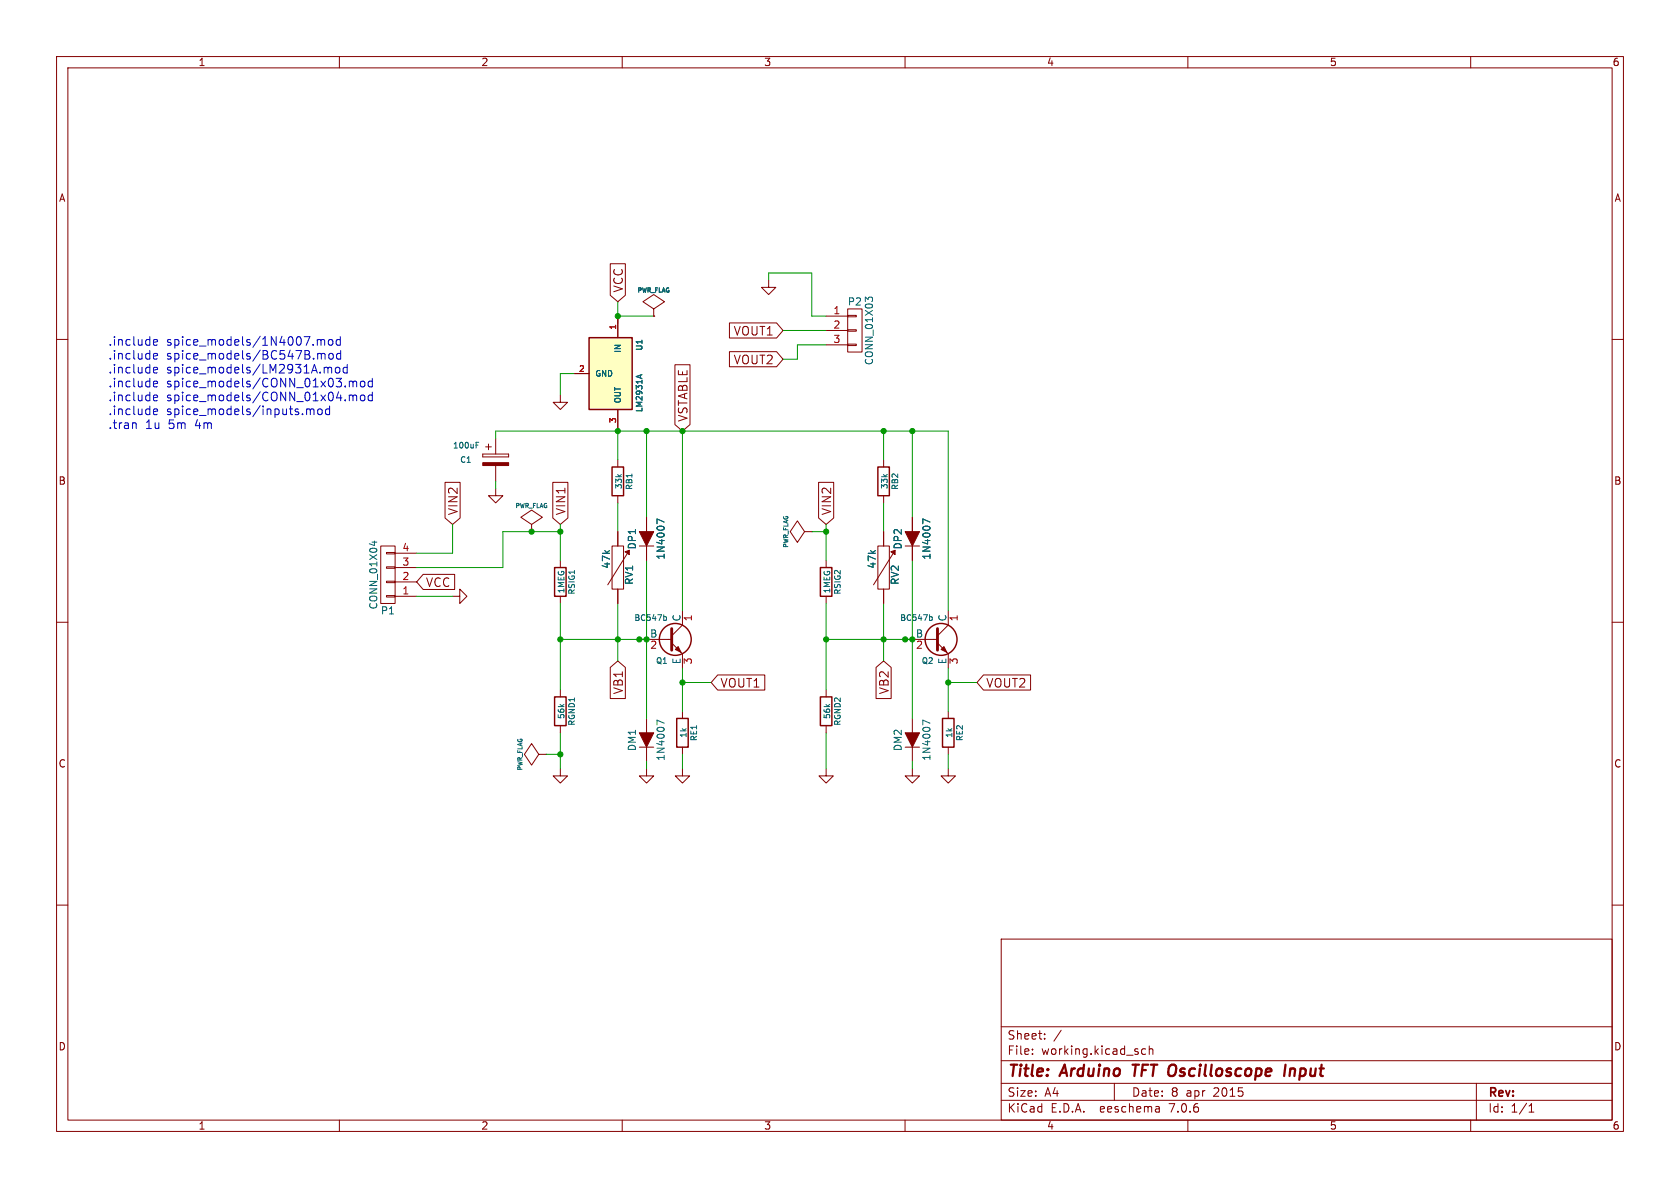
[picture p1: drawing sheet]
(kicad_sch (version 20230121) (generator eeschema)

 (paper "A4")

 (title_block
  (title "Arduino TFT Oscilloscope Input")
  (date "8 apr 2015"))

 (lib_symbols
  (symbol "osc_input-rescue:BC547" (pin_names (offset 0)) (in_bom yes) (on_board yes)
   (property "Reference" "Q" (at 5.08 1.905 0) (effects (font (size 1.27 1.27)) (justify left)))
   (property "Value" "BC547" (at 5.08 0 0) (effects (font (size 1.27 1.27)) (justify left)))
   (property "Footprint" "TO-92" (at 5.08 -1.905 0) (effects (font (size 1.27 1.27) italic) (justify left)))
   (property "Datasheet" "" (at 0 0 0) (effects (font (size 1.27 1.27)) (justify left)))
   (symbol "BC547_0_1"
    (polyline (pts (xy 0 0) (xy 0.635 0)) (stroke (width 0) (type solid)) (fill (type none)))
    (polyline (pts (xy 0.635 0.635) (xy 2.54 2.54)) (stroke (width 0) (type solid)) (fill (type none)))
    (polyline (pts (xy 0.635 -0.635) (xy 2.54 -2.54) (xy 2.54 -2.54)) (stroke (width 0) (type solid)) (fill (type none)))
    (polyline (pts (xy 0.635 1.905) (xy 0.635 -1.905) (xy 0.635 -1.905)) (stroke (width 0.508) (type solid)) (fill (type none)))
    (polyline (pts (xy 1.27 -1.778) (xy 1.778 -1.27) (xy 2.286 -2.286) (xy 1.27 -1.778) (xy 1.27 -1.778)) (stroke (width 0) (type solid)) (fill (type outline)))
    (circle (center 1.27 0) (radius 2.8194) (stroke (width 0.254) (type solid)) (fill (type none))))
   (symbol "BC547_1_1"
    (pin passive line (at 2.54 5.08 270) (length 2.54) (name "C" (effects (font (size 1.27 1.27)))) (number "1" (effects (font (size 1.27 1.27)))))
    (pin input line (at -5.08 0 0) (length 5.08) (name "B" (effects (font (size 1.27 1.27)))) (number "2" (effects (font (size 1.27 1.27)))))
    (pin passive line (at 2.54 -5.08 90) (length 2.54) (name "E" (effects (font (size 1.27 1.27)))) (number "3" (effects (font (size 1.27 1.27)))))))
  (symbol "osc_input-rescue:CONN_01X03" (pin_names (offset 1.016) hide) (in_bom yes) (on_board yes)
   (property "Reference" "P" (at 0 5.08 0) (effects (font (size 1.27 1.27))))
   (property "Value" "CONN_01X03" (at 2.54 0 90) (effects (font (size 1.27 1.27))))
   (property "Footprint" "" (at 0 0 0) (effects (font (size 1.27 1.27))))
   (property "Datasheet" "" (at 0 0 0) (effects (font (size 1.27 1.27))))
   (symbol "CONN_01X03_0_1"
    (rectangle (start -1.27 -2.413) (end 0.254 -2.667) (stroke (width 0) (type solid)) (fill (type none)))
    (rectangle (start -1.27 0.127) (end 0.254 -0.127) (stroke (width 0) (type solid)) (fill (type none)))
    (rectangle (start -1.27 2.667) (end 0.254 2.413) (stroke (width 0) (type solid)) (fill (type none)))
    (rectangle (start -1.27 3.81) (end 1.27 -3.81) (stroke (width 0) (type solid)) (fill (type none))))
   (symbol "CONN_01X03_1_1"
    (pin passive line (at -5.08 2.54 0) (length 3.81) (name "P1" (effects (font (size 1.27 1.27)))) (number "1" (effects (font (size 1.27 1.27)))))
    (pin passive line (at -5.08 0 0) (length 3.81) (name "P2" (effects (font (size 1.27 1.27)))) (number "2" (effects (font (size 1.27 1.27)))))
    (pin passive line (at -5.08 -2.54 0) (length 3.81) (name "P3" (effects (font (size 1.27 1.27)))) (number "3" (effects (font (size 1.27 1.27)))))))
  (symbol "osc_input-rescue:CONN_01X04" (pin_names (offset 1.016) hide) (in_bom yes) (on_board yes)
   (property "Reference" "P" (at 0 6.35 0) (effects (font (size 1.27 1.27))))
   (property "Value" "CONN_01X04" (at 2.54 0 90) (effects (font (size 1.27 1.27))))
   (property "Footprint" "" (at 0 0 0) (effects (font (size 1.27 1.27))))
   (property "Datasheet" "" (at 0 0 0) (effects (font (size 1.27 1.27))))
   (symbol "CONN_01X04_0_1"
    (rectangle (start -1.27 -3.683) (end 0.254 -3.937) (stroke (width 0) (type solid)) (fill (type none)))
    (rectangle (start -1.27 -1.143) (end 0.254 -1.397) (stroke (width 0) (type solid)) (fill (type none)))
    (rectangle (start -1.27 1.397) (end 0.254 1.143) (stroke (width 0) (type solid)) (fill (type none)))
    (rectangle (start -1.27 3.937) (end 0.254 3.683) (stroke (width 0) (type solid)) (fill (type none)))
    (rectangle (start -1.27 5.08) (end 1.27 -5.08) (stroke (width 0) (type solid)) (fill (type none))))
   (symbol "CONN_01X04_1_1"
    (pin passive line (at -5.08 3.81 0) (length 3.81) (name "P1" (effects (font (size 1.27 1.27)))) (number "1" (effects (font (size 1.27 1.27)))))
    (pin passive line (at -5.08 1.27 0) (length 3.81) (name "P2" (effects (font (size 1.27 1.27)))) (number "2" (effects (font (size 1.27 1.27)))))
    (pin passive line (at -5.08 -1.27 0) (length 3.81) (name "P3" (effects (font (size 1.27 1.27)))) (number "3" (effects (font (size 1.27 1.27)))))
    (pin passive line (at -5.08 -3.81 0) (length 3.81) (name "P4" (effects (font (size 1.27 1.27)))) (number "4" (effects (font (size 1.27 1.27)))))))
  (symbol "osc_input-rescue:CP" (pin_numbers hide) (pin_names (offset 0.254)) (in_bom yes) (on_board yes)
   (property "Reference" "C" (at 0.635 2.54 0) (effects (font (size 1.27 1.27)) (justify left)))
   (property "Value" "CP" (at 0.635 -2.54 0) (effects (font (size 1.27 1.27)) (justify left)))
   (property "Footprint" "" (at 0.9652 -3.81 0) (effects (font (size 1.27 1.27))))
   (property "Datasheet" "" (at 0 0 0) (effects (font (size 1.27 1.27))))
   (symbol "CP_0_1"
    (rectangle (start -2.286 0.508) (end -2.286 1.016) (stroke (width 0) (type solid)) (fill (type none)))
    (rectangle (start -2.286 0.508) (end 2.286 0.508) (stroke (width 0) (type solid)) (fill (type none)))
    (polyline (pts (xy -1.778 2.286) (xy -0.762 2.286)) (stroke (width 0) (type solid)) (fill (type none)))
    (polyline (pts (xy -1.27 2.794) (xy -1.27 1.778)) (stroke (width 0) (type solid)) (fill (type none)))
    (rectangle (start 2.286 -0.508) (end -2.286 -1.016) (stroke (width 0) (type solid)) (fill (type outline)))
    (rectangle (start 2.286 1.016) (end -2.286 1.016) (stroke (width 0) (type solid)) (fill (type none)))
    (rectangle (start 2.286 1.016) (end 2.286 0.508) (stroke (width 0) (type solid)) (fill (type none))))
   (symbol "CP_1_1"
    (pin passive line (at 0 3.81 270) (length 2.794) (name "~" (effects (font (size 1.016 1.016)))) (number "1" (effects (font (size 1.016 1.016)))))
    (pin passive line (at 0 -3.81 90) (length 2.794) (name "~" (effects (font (size 1.016 1.016)))) (number "2" (effects (font (size 1.016 1.016)))))))
  (symbol "osc_input-rescue:D" (pin_numbers hide) (pin_names (offset 1.016) hide) (in_bom yes) (on_board yes)
   (property "Reference" "D" (at 0 2.54 0) (effects (font (size 1.27 1.27))))
   (property "Value" "D" (at 0 -2.54 0) (effects (font (size 1.27 1.27))))
   (property "Footprint" "" (at 0 0 0) (effects (font (size 1.27 1.27))))
   (property "Datasheet" "" (at 0 0 0) (effects (font (size 1.27 1.27))))
   (symbol "D_0_1"
    (polyline (pts (xy -1.27 1.27) (xy -1.27 -1.27)) (stroke (width 0.1524) (type solid)) (fill (type none)))
    (polyline (pts (xy 1.27 1.27) (xy -1.27 0) (xy 1.27 -1.27)) (stroke (width 0) (type solid)) (fill (type outline))))
   (symbol "D_1_1"
    (pin passive line (at -3.81 0 0) (length 2.54) (name "K" (effects (font (size 1.27 1.27)))) (number "1" (effects (font (size 1.27 1.27)))))
    (pin passive line (at 3.81 0 180) (length 2.54) (name "A" (effects (font (size 1.27 1.27)))) (number "2" (effects (font (size 1.27 1.27)))))))
  (symbol "osc_input-rescue:GND" (power) (pin_names (offset 0)) (in_bom yes) (on_board yes)
   (property "Reference" "#PWR" (at 0 -6.35 0) (effects (font (size 1.27 1.27)) hide))
   (property "Value" "GND" (at 0 -3.81 0) (effects (font (size 1.27 1.27))))
   (property "Footprint" "" (at 0 0 0) (effects (font (size 1.27 1.27))))
   (property "Datasheet" "" (at 0 0 0) (effects (font (size 1.27 1.27))))
   (symbol "GND_0_1"
    (polyline (pts (xy 0 0) (xy 0 -1.27) (xy 1.27 -1.27) (xy 0 -2.54) (xy -1.27 -1.27) (xy 0 -1.27)) (stroke (width 0) (type solid)) (fill (type none))))
   (symbol "GND_1_1"
    (pin power_in line (at 0 0 270) (length 0) hide (name "GND" (effects (font (size 1.27 1.27)))) (number "1" (effects (font (size 1.27 1.27)))))))
  (symbol "osc_input-rescue:LM2931A" (pin_names (offset 1.016)) (in_bom yes) (on_board yes)
   (property "Reference" "U" (at -5.08 5.08 0) (effects (font (size 1.016 1.016))))
   (property "Value" "LM2931A" (at 0 5.08 0) (effects (font (size 1.016 1.016)) (justify left)))
   (property "Footprint" "TO-220" (at 0 2.54 0) (effects (font (size 0.762 0.762) italic)))
   (property "Datasheet" "" (at 0 0 0) (effects (font (size 1.524 1.524))))
   (symbol "LM2931A_0_1"
    (rectangle (start -6.35 3.81) (end 6.35 -3.81) (stroke (width 0.254) (type solid)) (fill (type background))))
   (symbol "LM2931A_1_1"
    (pin input line (at -10.16 1.27 0) (length 3.81) (name "IN" (effects (font (size 1.016 1.016)))) (number "1" (effects (font (size 1.016 1.016)))))
    (pin input line (at 0 -6.35 90) (length 2.54) (name "GND" (effects (font (size 1.016 1.016)))) (number "2" (effects (font (size 1.016 1.016)))))
    (pin power_out line (at 10.16 1.27 180) (length 3.81) (name "OUT" (effects (font (size 1.016 1.016)))) (number "3" (effects (font (size 1.016 1.016)))))))
  (symbol "osc_input-rescue:PWR_FLAG" (power) (pin_numbers hide) (pin_names (offset 0) hide) (in_bom yes) (on_board yes)
   (property "Reference" "#FLG" (at 0 2.413 0) (effects (font (size 1.27 1.27)) hide))
   (property "Value" "PWR_FLAG" (at 0 4.572 0) (effects (font (size 1.27 1.27))))
   (property "Footprint" "" (at 0 0 0) (effects (font (size 1.27 1.27))))
   (property "Datasheet" "" (at 0 0 0) (effects (font (size 1.27 1.27))))
   (symbol "PWR_FLAG_0_0"
    (pin power_out line (at 0 0 90) (length 0) (name "pwr" (effects (font (size 1.27 1.27)))) (number "1" (effects (font (size 1.27 1.27))))))
   (symbol "PWR_FLAG_0_1"
    (polyline (pts (xy 0 0) (xy 0 1.27) (xy -1.905 2.54) (xy 0 3.81) (xy 1.905 2.54) (xy 0 1.27)) (stroke (width 0) (type solid)) (fill (type none)))))
  (symbol "osc_input-rescue:R" (pin_numbers hide) (pin_names (offset 0)) (in_bom yes) (on_board yes)
   (property "Reference" "R" (at 2.032 0 90) (effects (font (size 1.27 1.27))))
   (property "Value" "R" (at 0 0 90) (effects (font (size 1.27 1.27))))
   (property "Footprint" "" (at -1.778 0 90) (effects (font (size 1.27 1.27))))
   (property "Datasheet" "" (at 0 0 0) (effects (font (size 1.27 1.27))))
   (symbol "R_0_1"
    (rectangle (start -1.016 -2.54) (end 1.016 2.54) (stroke (width 0.254) (type solid)) (fill (type none))))
   (symbol "R_1_1"
    (pin passive line (at 0 3.81 270) (length 1.27) (name "~" (effects (font (size 1.27 1.27)))) (number "1" (effects (font (size 1.27 1.27)))))
    (pin passive line (at 0 -3.81 90) (length 1.27) (name "~" (effects (font (size 1.27 1.27)))) (number "2" (effects (font (size 1.27 1.27)))))))
  (symbol "osc_input-rescue:RVAR" (pin_numbers hide) (pin_names (offset 0)) (in_bom yes) (on_board yes)
   (property "Reference" "R" (at 2.032 -1.27 90) (effects (font (size 1.27 1.27))))
   (property "Value" "RVAR" (at -2.032 1.524 90) (effects (font (size 1.27 1.27))))
   (property "Footprint" "" (at 0 0 0) (effects (font (size 1.27 1.27))))
   (property "Datasheet" "" (at 0 0 0) (effects (font (size 1.27 1.27))))
   (symbol "RVAR_0_1"
    (rectangle (start -1.016 3.81) (end 1.016 -3.81) (stroke (width 0) (type solid)) (fill (type none)))
    (polyline (pts (xy -1.778 -3.048) (xy 2.032 3.048)) (stroke (width 0) (type solid)) (fill (type none)))
    (polyline (pts (xy 2.032 2.286) (xy 2.032 3.048) (xy 1.27 2.794)) (stroke (width 0) (type solid)) (fill (type outline))))
   (symbol "RVAR_1_1"
    (pin passive line (at 0 6.35 270) (length 2.54) (name "~" (effects (font (size 1.27 1.27)))) (number "1" (effects (font (size 1.27 1.27)))))
    (pin passive line (at 0 -6.35 90) (length 2.54) (name "~" (effects (font (size 1.27 1.27)))) (number "2" (effects (font (size 1.27 1.27))))))))

 (junction (at 161.29 76.2) (diameter 0) (color 0 0 0 0))
 (junction (at 120.65 76.2) (diameter 0) (color 0 0 0 0))
 (junction (at 146.05 113.03) (diameter 0) (color 0 0 0 0))
 (junction (at 109.22 55.88) (diameter 0) (color 0 0 0 0))
 (junction (at 93.98 93.98) (diameter 0) (color 0 0 0 0))
 (junction (at 109.22 76.2) (diameter 0) (color 0 0 0 0))
 (junction (at 161.29 113.03) (diameter 0) (color 0 0 0 0))
 (junction (at 156.21 113.03) (diameter 0) (color 0 0 0 0))
 (junction (at 160.02 113.03) (diameter 0) (color 0 0 0 0))
 (junction (at 120.65 120.65) (diameter 0) (color 0 0 0 0))
 (junction (at 99.06 113.03) (diameter 0) (color 0 0 0 0))
 (junction (at 156.21 76.2) (diameter 0) (color 0 0 0 0))
 (junction (at 167.64 120.65) (diameter 0) (color 0 0 0 0))
 (junction (at 146.05 93.98) (diameter 0) (color 0 0 0 0))
 (junction (at 99.06 133.35) (diameter 0) (color 0 0 0 0))
 (junction (at 99.06 93.98) (diameter 0) (color 0 0 0 0))
 (junction (at 114.3 113.03) (diameter 0) (color 0 0 0 0))
 (junction (at 113.03 113.03) (diameter 0) (color 0 0 0 0))
 (junction (at 114.3 76.2) (diameter 0) (color 0 0 0 0))
 (junction (at 109.22 113.03) (diameter 0) (color 0 0 0 0))

 (wire (pts (xy 99.06 93.98) (xy 99.06 99.06)) (stroke (width 0) (type default)))
 (wire (pts (xy 161.29 99.06) (xy 161.29 113.03)) (stroke (width 0) (type default)))
 (wire (pts (xy 143.51 55.88) (xy 146.05 55.88)) (stroke (width 0) (type default)))
 (wire (pts (xy 96.52 133.35) (xy 99.06 133.35)) (stroke (width 0) (type default)))
 (wire (pts (xy 120.65 120.65) (xy 125.73 120.65)) (stroke (width 0) (type default)))
 (wire (pts (xy 167.64 120.65) (xy 172.72 120.65)) (stroke (width 0) (type default)))
 (wire (pts (xy 87.63 85.09) (xy 87.63 86.36)) (stroke (width 0) (type default)))
 (wire (pts (xy 114.3 99.06) (xy 114.3 113.03)) (stroke (width 0) (type default)))
 (wire (pts (xy 99.06 129.54) (xy 99.06 133.35)) (stroke (width 0) (type default)))
 (wire (pts (xy 156.21 88.9) (xy 156.21 93.98)) (stroke (width 0) (type default)))
 (wire (pts (xy 109.22 57.15) (xy 109.22 55.88)) (stroke (width 0) (type default)))
 (wire (pts (xy 156.21 76.2) (xy 161.29 76.2)) (stroke (width 0) (type default)))
 (wire (pts (xy 161.29 76.2) (xy 167.64 76.2)) (stroke (width 0) (type default)))
 (wire (pts (xy 138.43 58.42) (xy 146.05 58.42)) (stroke (width 0) (type default)))
 (wire (pts (xy 109.22 113.03) (xy 109.22 116.84)) (stroke (width 0) (type default)))
 (wire (pts (xy 167.64 76.2) (xy 167.64 107.95)) (stroke (width 0) (type default)))
 (wire (pts (xy 161.29 134.62) (xy 161.29 135.89)) (stroke (width 0) (type default)))
 (wire (pts (xy 160.02 113.03) (xy 161.29 113.03)) (stroke (width 0) (type default)))
 (wire (pts (xy 109.22 53.34) (xy 109.22 55.88)) (stroke (width 0) (type default)))
 (wire (pts (xy 88.9 100.33) (xy 88.9 93.98)) (stroke (width 0) (type default)))
 (wire (pts (xy 109.22 76.2) (xy 109.22 81.28)) (stroke (width 0) (type default)))
 (wire (pts (xy 73.66 97.79) (xy 80.01 97.79)) (stroke (width 0) (type default)))
 (wire (pts (xy 109.22 88.9) (xy 109.22 93.98)) (stroke (width 0) (type default)))
 (wire (pts (xy 146.05 106.68) (xy 146.05 113.03)) (stroke (width 0) (type default)))
 (wire (pts (xy 120.65 76.2) (xy 120.65 107.95)) (stroke (width 0) (type default)))
 (wire (pts (xy 167.64 120.65) (xy 167.64 125.73)) (stroke (width 0) (type default)))
 (wire (pts (xy 99.06 106.68) (xy 99.06 113.03)) (stroke (width 0) (type default)))
 (wire (pts (xy 109.22 76.2) (xy 114.3 76.2)) (stroke (width 0) (type default)))
 (wire (pts (xy 156.21 113.03) (xy 160.02 113.03)) (stroke (width 0) (type default)))
 (wire (pts (xy 146.05 92.71) (xy 146.05 93.98)) (stroke (width 0) (type default)))
 (wire (pts (xy 135.89 48.26) (xy 135.89 49.53)) (stroke (width 0) (type default)))
 (wire (pts (xy 114.3 76.2) (xy 120.65 76.2)) (stroke (width 0) (type default)))
 (wire (pts (xy 114.3 113.03) (xy 114.3 127)) (stroke (width 0) (type default)))
 (wire (pts (xy 161.29 113.03) (xy 161.29 127)) (stroke (width 0) (type default)))
 (wire (pts (xy 143.51 48.26) (xy 135.89 48.26)) (stroke (width 0) (type default)))
 (wire (pts (xy 146.05 135.89) (xy 146.05 129.54)) (stroke (width 0) (type default)))
 (wire (pts (xy 114.3 134.62) (xy 114.3 135.89)) (stroke (width 0) (type default)))
 (wire (pts (xy 87.63 76.2) (xy 109.22 76.2)) (stroke (width 0) (type default)))
 (wire (pts (xy 140.97 60.96) (xy 146.05 60.96)) (stroke (width 0) (type default)))
 (wire (pts (xy 146.05 93.98) (xy 146.05 99.06)) (stroke (width 0) (type default)))
 (wire (pts (xy 161.29 76.2) (xy 161.29 91.44)) (stroke (width 0) (type default)))
 (wire (pts (xy 88.9 93.98) (xy 93.98 93.98)) (stroke (width 0) (type default)))
 (wire (pts (xy 99.06 92.71) (xy 99.06 93.98)) (stroke (width 0) (type default)))
 (wire (pts (xy 120.65 133.35) (xy 120.65 135.89)) (stroke (width 0) (type default)))
 (wire (pts (xy 87.63 77.47) (xy 87.63 76.2)) (stroke (width 0) (type default)))
 (wire (pts (xy 80.01 97.79) (xy 80.01 92.71)) (stroke (width 0) (type default)))
 (wire (pts (xy 120.65 76.2) (xy 156.21 76.2)) (stroke (width 0) (type default)))
 (wire (pts (xy 109.22 113.03) (xy 113.03 113.03)) (stroke (width 0) (type default)))
 (wire (pts (xy 120.65 120.65) (xy 120.65 125.73)) (stroke (width 0) (type default)))
 (wire (pts (xy 109.22 55.88) (xy 115.57 55.88)) (stroke (width 0) (type default)))
 (wire (pts (xy 99.06 66.04) (xy 101.6 66.04)) (stroke (width 0) (type default)))
 (wire (pts (xy 120.65 118.11) (xy 120.65 120.65)) (stroke (width 0) (type default)))
 (wire (pts (xy 109.22 106.68) (xy 109.22 113.03)) (stroke (width 0) (type default)))
 (wire (pts (xy 99.06 69.85) (xy 99.06 66.04)) (stroke (width 0) (type default)))
 (wire (pts (xy 146.05 113.03) (xy 156.21 113.03)) (stroke (width 0) (type default)))
 (wire (pts (xy 146.05 113.03) (xy 146.05 121.92)) (stroke (width 0) (type default)))
 (wire (pts (xy 156.21 113.03) (xy 156.21 116.84)) (stroke (width 0) (type default)))
 (wire (pts (xy 99.06 113.03) (xy 99.06 121.92)) (stroke (width 0) (type default)))
 (wire (pts (xy 143.51 93.98) (xy 146.05 93.98)) (stroke (width 0) (type default)))
 (wire (pts (xy 140.97 63.5) (xy 138.43 63.5)) (stroke (width 0) (type default)))
 (wire (pts (xy 99.06 133.35) (xy 99.06 135.89)) (stroke (width 0) (type default)))
 (wire (pts (xy 99.06 113.03) (xy 109.22 113.03)) (stroke (width 0) (type default)))
 (wire (pts (xy 113.03 113.03) (xy 114.3 113.03)) (stroke (width 0) (type default)))
 (wire (pts (xy 73.66 105.41) (xy 80.01 105.41)) (stroke (width 0) (type default)))
 (wire (pts (xy 93.98 93.98) (xy 99.06 93.98)) (stroke (width 0) (type default)))
 (wire (pts (xy 73.66 100.33) (xy 88.9 100.33)) (stroke (width 0) (type default)))
 (wire (pts (xy 156.21 76.2) (xy 156.21 81.28)) (stroke (width 0) (type default)))
 (wire (pts (xy 140.97 60.96) (xy 140.97 63.5)) (stroke (width 0) (type default)))
 (wire (pts (xy 167.64 133.35) (xy 167.64 135.89)) (stroke (width 0) (type default)))
 (wire (pts (xy 143.51 48.26) (xy 143.51 55.88)) (stroke (width 0) (type default)))
 (wire (pts (xy 114.3 76.2) (xy 114.3 91.44)) (stroke (width 0) (type default)))
 (wire (pts (xy 156.21 106.68) (xy 156.21 113.03)) (stroke (width 0) (type default)))
 (wire (pts (xy 167.64 118.11) (xy 167.64 120.65)) (stroke (width 0) (type default)))

 (text ".include spice_models/1N4007.mod\n.include spice_models/BC547B.mod\n.include spice_models/LM2931A.mod\n.include spice_models/CONN_01x03.mod\n.include spice_models/CONN_01x04.mod\n.include spice_models/inputs.mod\n.tran 1u 5m 4m" (at 19.05 76.2 0) (effects (font (size 1.524 1.524)) (justify left bottom)))

 (global_label "VCC" (shape input) (at 109.22 53.34 90) (effects (font (size 1.524 1.524)) (justify left))
  (property "Intersheetrefs" "${INTERSHEET_REFS}" (at 109.22 53.34 0) (effects (font (size 1.27 1.27)) hide)))
 (global_label "VIN2" (shape input) (at 80.01 92.71 90) (effects (font (size 1.524 1.524)) (justify left))
  (property "Intersheetrefs" "${INTERSHEET_REFS}" (at 80.01 92.71 0) (effects (font (size 1.27 1.27)) hide)))
 (global_label "VCC" (shape input) (at 73.66 102.87 0) (effects (font (size 1.524 1.524)) (justify left))
  (property "Intersheetrefs" "${INTERSHEET_REFS}" (at 73.66 102.87 0) (effects (font (size 1.27 1.27)) hide)))
 (global_label "VIN2" (shape input) (at 146.05 92.71 90) (effects (font (size 1.524 1.524)) (justify left))
  (property "Intersheetrefs" "${INTERSHEET_REFS}" (at 146.05 92.71 0) (effects (font (size 1.27 1.27)) hide)))
 (global_label "VB1" (shape input) (at 109.22 116.84 270) (effects (font (size 1.524 1.524)) (justify right))
  (property "Intersheetrefs" "${INTERSHEET_REFS}" (at 109.22 116.84 0) (effects (font (size 1.27 1.27)) hide)))
 (global_label "VIN1" (shape input) (at 99.06 92.71 90) (effects (font (size 1.524 1.524)) (justify left))
  (property "Intersheetrefs" "${INTERSHEET_REFS}" (at 99.06 92.71 0) (effects (font (size 1.27 1.27)) hide)))
 (global_label "VSTABLE" (shape input) (at 120.65 76.2 90) (effects (font (size 1.524 1.524)) (justify left))
  (property "Intersheetrefs" "${INTERSHEET_REFS}" (at 120.65 76.2 0) (effects (font (size 1.27 1.27)) hide)))
 (global_label "VOUT2" (shape input) (at 172.72 120.65 0) (effects (font (size 1.524 1.524)) (justify left))
  (property "Intersheetrefs" "${INTERSHEET_REFS}" (at 172.72 120.65 0) (effects (font (size 1.27 1.27)) hide)))
 (global_label "VOUT2" (shape input) (at 138.43 63.5 180) (effects (font (size 1.524 1.524)) (justify right))
  (property "Intersheetrefs" "${INTERSHEET_REFS}" (at 138.43 63.5 0) (effects (font (size 1.27 1.27)) hide)))
 (global_label "VOUT1" (shape input) (at 125.73 120.65 0) (effects (font (size 1.524 1.524)) (justify left))
  (property "Intersheetrefs" "${INTERSHEET_REFS}" (at 125.73 120.65 0) (effects (font (size 1.27 1.27)) hide)))
 (global_label "VOUT1" (shape input) (at 138.43 58.42 180) (effects (font (size 1.524 1.524)) (justify right))
  (property "Intersheetrefs" "${INTERSHEET_REFS}" (at 138.43 58.42 0) (effects (font (size 1.27 1.27)) hide)))
 (global_label "VB2" (shape input) (at 156.21 116.84 270) (effects (font (size 1.524 1.524)) (justify right))
  (property "Intersheetrefs" "${INTERSHEET_REFS}" (at 156.21 116.84 0) (effects (font (size 1.27 1.27)) hide)))

 (symbol (lib_id "osc_input-rescue:LM2931A") (at 107.95 66.04 270) (unit 1) (in_bom yes) (on_board yes) (dnp no)
  (property "Reference" "U1" (at 113.03 60.96 0) (effects (font (size 1.016 1.016))))
  (property "Value" "LM2931A" (at 113.03 66.04 0) (effects (font (size 1.016 1.016)) (justify left)))
  (property "Footprint" "TO_SOT_Packages_THT:TO-220_Neutral123_Vertical" (at 110.49 66.04 0) (effects (font (size 0.762 0.762) italic) hide))
  (property "Datasheet" "" (at 107.95 66.04 0) (effects (font (size 1.524 1.524))))
  (property "Spice_Primitive" "X" (at 107.95 66.04 0) (effects (font (size 1.524 1.524)) hide))
  (property "Spice_Model" "LM2931A" (at 107.95 66.04 0) (effects (font (size 1.524 1.524)) hide))
  (property "Spice_Netlist_Enabled" "Y" (at 107.95 66.04 0) (effects (font (size 1.524 1.524)) hide))
  (property "Spice_Lib_File" "spice_models/LM2931A.mod" (at 107.95 66.04 0) (effects (font (size 1.524 1.524)) hide)) (pin "1") (pin "2") (pin "3"))

 (symbol (lib_id "osc_input-rescue:GND") (at 99.06 69.85 0) (unit 1) (in_bom yes) (on_board yes) (dnp no)
  (property "Reference" "#PWR01" (at 99.06 69.85 0) (effects (font (size 0.762 0.762)) hide))
  (property "Value" "GND" (at 99.06 71.628 0) (effects (font (size 0.762 0.762)) hide))
  (property "Footprint" "" (at 99.06 69.85 0) (effects (font (size 1.524 1.524))))
  (property "Datasheet" "" (at 99.06 69.85 0) (effects (font (size 1.524 1.524)))) (pin "1"))

 (symbol (lib_id "osc_input-rescue:R") (at 109.22 85.09 0) (unit 1) (in_bom yes) (on_board yes) (dnp no)
  (property "Reference" "RB1" (at 111.252 85.09 90) (effects (font (size 1.016 1.016))))
  (property "Value" "33k" (at 109.3978 85.0646 90) (effects (font (size 1.016 1.016))))
  (property "Footprint" "Resistors_THT:Resistor_Horizontal_RM10mm" (at 107.442 85.09 90) (effects (font (size 0.762 0.762)) hide))
  (property "Datasheet" "~" (at 109.22 85.09 0) (effects (font (size 0.762 0.762)))) (pin "1") (pin "2"))

 (symbol (lib_id "osc_input-rescue:CP") (at 87.63 81.28 0) (unit 1) (in_bom yes) (on_board yes) (dnp no)
  (property "Reference" "C1" (at 81.28 81.28 0) (effects (font (size 1.016 1.016)) (justify left)))
  (property "Value" "100uF" (at 80.01 78.74 0) (effects (font (size 1.016 1.016)) (justify left)))
  (property "Footprint" "Capacitors_THT:C_Radial_D10_L20_P5" (at 90.17 85.09 0) (effects (font (size 0.762 0.762)) hide))
  (property "Datasheet" "~" (at 87.63 81.28 0) (effects (font (size 7.62 7.62)))) (pin "1") (pin "2"))

 (symbol (lib_id "osc_input-rescue:GND") (at 87.63 86.36 0) (unit 1) (in_bom yes) (on_board yes) (dnp no)
  (property "Reference" "#PWR02" (at 87.63 86.36 0) (effects (font (size 0.762 0.762)) hide))
  (property "Value" "GND" (at 87.63 88.138 0) (effects (font (size 0.762 0.762)) hide))
  (property "Footprint" "" (at 87.63 86.36 0) (effects (font (size 1.524 1.524))))
  (property "Datasheet" "" (at 87.63 86.36 0) (effects (font (size 1.524 1.524)))) (pin "1"))

 (symbol (lib_id "osc_input-rescue:BC547") (at 118.11 113.03 0) (unit 1) (in_bom yes) (on_board yes) (dnp no)
  (property "Reference" "Q1" (at 118.11 116.8146 0) (effects (font (size 1.016 1.016)) (justify right)))
  (property "Value" "BC547b" (at 118.11 109.22 0) (effects (font (size 1.016 1.016)) (justify right)))
  (property "Footprint" "boul51:TO-92_1" (at 115.57 110.4392 0) (effects (font (size 0.7366 0.7366)) hide))
  (property "Datasheet" "" (at 118.11 113.03 0) (effects (font (size 1.524 1.524))))
  (property "Spice_Primitive" "Q" (at 118.11 113.03 0) (effects (font (size 1.524 1.524)) hide))
  (property "Spice_Model" "bc547b" (at 118.11 113.03 0) (effects (font (size 1.524 1.524)) hide))
  (property "Spice_Netlist_Enabled" "Y" (at 118.11 113.03 0) (effects (font (size 1.524 1.524)) hide))
  (property "Spice_Lib_File" "spice_models/BC547B.mod" (at 118.11 113.03 0) (effects (font (size 1.524 1.524)) hide)) (pin "1") (pin "2") (pin "3"))

 (symbol (lib_id "osc_input-rescue:R") (at 120.65 129.54 0) (unit 1) (in_bom yes) (on_board yes) (dnp no)
  (property "Reference" "RE1" (at 122.682 129.54 90) (effects (font (size 1.016 1.016))))
  (property "Value" "1k" (at 120.8278 129.5146 90) (effects (font (size 1.016 1.016))))
  (property "Footprint" "Resistors_THT:Resistor_Horizontal_RM10mm" (at 118.872 129.54 90) (effects (font (size 0.762 0.762)) hide))
  (property "Datasheet" "~" (at 120.65 129.54 0) (effects (font (size 0.762 0.762)))) (pin "1") (pin "2"))

 (symbol (lib_id "osc_input-rescue:GND") (at 120.65 135.89 0) (unit 1) (in_bom yes) (on_board yes) (dnp no)
  (property "Reference" "#PWR03" (at 120.65 135.89 0) (effects (font (size 0.762 0.762)) hide))
  (property "Value" "GND" (at 120.65 137.668 0) (effects (font (size 0.762 0.762)) hide))
  (property "Footprint" "" (at 120.65 135.89 0) (effects (font (size 1.524 1.524))))
  (property "Datasheet" "" (at 120.65 135.89 0) (effects (font (size 1.524 1.524)))) (pin "1"))

 (symbol (lib_id "osc_input-rescue:R") (at 99.06 102.87 0) (unit 1) (in_bom yes) (on_board yes) (dnp no)
  (property "Reference" "RSIG1" (at 101.092 102.87 90) (effects (font (size 1.016 1.016))))
  (property "Value" "1MEG" (at 99.2378 102.8446 90) (effects (font (size 1.016 1.016))))
  (property "Footprint" "Resistors_THT:Resistor_Horizontal_RM10mm" (at 97.282 102.87 90) (effects (font (size 0.762 0.762)) hide))
  (property "Datasheet" "~" (at 99.06 102.87 0) (effects (font (size 0.762 0.762)))) (pin "1") (pin "2"))

 (symbol (lib_id "osc_input-rescue:R") (at 99.06 125.73 0) (unit 1) (in_bom yes) (on_board yes) (dnp no)
  (property "Reference" "RGND1" (at 101.092 125.73 90) (effects (font (size 1.016 1.016))))
  (property "Value" "56k" (at 99.2378 125.7046 90) (effects (font (size 1.016 1.016))))
  (property "Footprint" "Resistors_THT:Resistor_Horizontal_RM10mm" (at 97.282 125.73 90) (effects (font (size 0.762 0.762)) hide))
  (property "Datasheet" "~" (at 99.06 125.73 0) (effects (font (size 0.762 0.762)))) (pin "1") (pin "2"))

 (symbol (lib_id "osc_input-rescue:GND") (at 99.06 135.89 0) (unit 1) (in_bom yes) (on_board yes) (dnp no)
  (property "Reference" "#PWR04" (at 99.06 135.89 0) (effects (font (size 0.762 0.762)) hide))
  (property "Value" "GND" (at 99.06 137.668 0) (effects (font (size 0.762 0.762)) hide))
  (property "Footprint" "" (at 99.06 135.89 0) (effects (font (size 1.524 1.524))))
  (property "Datasheet" "" (at 99.06 135.89 0) (effects (font (size 1.524 1.524)))) (pin "1"))

 (symbol (lib_id "osc_input-rescue:PWR_FLAG") (at 115.57 55.88 0) (unit 1) (in_bom yes) (on_board yes) (dnp no)
  (property "Reference" "#FLG05" (at 115.57 53.467 0) (effects (font (size 0.762 0.762)) hide))
  (property "Value" "PWR_FLAG" (at 115.57 51.308 0) (effects (font (size 0.762 0.762))))
  (property "Footprint" "" (at 115.57 55.88 0) (effects (font (size 1.524 1.524))))
  (property "Datasheet" "" (at 115.57 55.88 0) (effects (font (size 1.524 1.524)))) (pin "1"))

 (symbol (lib_id "osc_input-rescue:PWR_FLAG") (at 93.98 93.98 0) (unit 1) (in_bom yes) (on_board yes) (dnp no)
  (property "Reference" "#FLG06" (at 93.98 91.567 0) (effects (font (size 0.762 0.762)) hide))
  (property "Value" "PWR_FLAG" (at 93.98 89.408 0) (effects (font (size 0.762 0.762))))
  (property "Footprint" "" (at 93.98 93.98 0) (effects (font (size 1.524 1.524))))
  (property "Datasheet" "" (at 93.98 93.98 0) (effects (font (size 1.524 1.524)))) (pin "1"))

 (symbol (lib_id "osc_input-rescue:PWR_FLAG") (at 96.52 133.35 90) (unit 1) (in_bom yes) (on_board yes) (dnp no)
  (property "Reference" "#FLG010" (at 94.107 133.35 0) (effects (font (size 0.762 0.762)) hide))
  (property "Value" "PWR_FLAG" (at 91.948 133.35 0) (effects (font (size 0.762 0.762))))
  (property "Footprint" "" (at 96.52 133.35 0) (effects (font (size 1.524 1.524))))
  (property "Datasheet" "" (at 96.52 133.35 0) (effects (font (size 1.524 1.524)))) (pin "1"))

 (symbol (lib_id "osc_input-rescue:RVAR") (at 109.22 100.33 0) (unit 1) (in_bom yes) (on_board yes) (dnp no)
  (property "Reference" "RV1" (at 111.252 101.6 90) (effects (font (size 1.27 1.27))))
  (property "Value" "47k" (at 107.188 98.806 90) (effects (font (size 1.27 1.27))))
  (property "Footprint" "boul51:Pot_5x8mm" (at 109.22 100.33 0) (effects (font (size 1.524 1.524)) hide))
  (property "Datasheet" "~" (at 109.22 100.33 0) (effects (font (size 1.524 1.524)))) (pin "1") (pin "2"))

 (symbol (lib_id "osc_input-rescue:R") (at 156.21 85.09 0) (unit 1) (in_bom yes) (on_board yes) (dnp no)
  (property "Reference" "RB2" (at 158.242 85.09 90) (effects (font (size 1.016 1.016))))
  (property "Value" "33k" (at 156.3878 85.0646 90) (effects (font (size 1.016 1.016))))
  (property "Footprint" "Resistors_THT:Resistor_Horizontal_RM10mm" (at 154.432 85.09 90) (effects (font (size 0.762 0.762)) hide))
  (property "Datasheet" "~" (at 156.21 85.09 0) (effects (font (size 0.762 0.762)))) (pin "1") (pin "2"))

 (symbol (lib_id "osc_input-rescue:BC547") (at 165.1 113.03 0) (unit 1) (in_bom yes) (on_board yes) (dnp no)
  (property "Reference" "Q2" (at 165.1 116.8146 0) (effects (font (size 1.016 1.016)) (justify right)))
  (property "Value" "BC547b" (at 165.1 109.22 0) (effects (font (size 1.016 1.016)) (justify right)))
  (property "Footprint" "boul51:TO-92_2" (at 162.56 110.4392 0) (effects (font (size 0.7366 0.7366)) hide))
  (property "Datasheet" "" (at 165.1 113.03 0) (effects (font (size 1.524 1.524)))) (pin "1") (pin "2") (pin "3"))

 (symbol (lib_id "osc_input-rescue:R") (at 167.64 129.54 0) (unit 1) (in_bom yes) (on_board yes) (dnp no)
  (property "Reference" "RE2" (at 169.672 129.54 90) (effects (font (size 1.016 1.016))))
  (property "Value" "1k" (at 167.8178 129.5146 90) (effects (font (size 1.016 1.016))))
  (property "Footprint" "Resistors_THT:Resistor_Horizontal_RM10mm" (at 165.862 129.54 90) (effects (font (size 0.762 0.762)) hide))
  (property "Datasheet" "~" (at 167.64 129.54 0) (effects (font (size 0.762 0.762)))) (pin "1") (pin "2"))

 (symbol (lib_id "osc_input-rescue:GND") (at 167.64 135.89 0) (unit 1) (in_bom yes) (on_board yes) (dnp no)
  (property "Reference" "#PWR07" (at 167.64 135.89 0) (effects (font (size 0.762 0.762)) hide))
  (property "Value" "GND" (at 167.64 137.668 0) (effects (font (size 0.762 0.762)) hide))
  (property "Footprint" "" (at 167.64 135.89 0) (effects (font (size 1.524 1.524))))
  (property "Datasheet" "" (at 167.64 135.89 0) (effects (font (size 1.524 1.524)))) (pin "1"))

 (symbol (lib_id "osc_input-rescue:R") (at 146.05 102.87 0) (unit 1) (in_bom yes) (on_board yes) (dnp no)
  (property "Reference" "RSIG2" (at 148.082 102.87 90) (effects (font (size 1.016 1.016))))
  (property "Value" "1MEG" (at 146.2278 102.8446 90) (effects (font (size 1.016 1.016))))
  (property "Footprint" "Resistors_THT:Resistor_Horizontal_RM10mm" (at 144.272 102.87 90) (effects (font (size 0.762 0.762)) hide))
  (property "Datasheet" "~" (at 146.05 102.87 0) (effects (font (size 0.762 0.762)))) (pin "1") (pin "2"))

 (symbol (lib_id "osc_input-rescue:R") (at 146.05 125.73 0) (unit 1) (in_bom yes) (on_board yes) (dnp no)
  (property "Reference" "RGND2" (at 148.082 125.73 90) (effects (font (size 1.016 1.016))))
  (property "Value" "56k" (at 146.2278 125.7046 90) (effects (font (size 1.016 1.016))))
  (property "Footprint" "Resistors_THT:Resistor_Horizontal_RM10mm" (at 144.272 125.73 90) (effects (font (size 0.762 0.762)) hide))
  (property "Datasheet" "~" (at 146.05 125.73 0) (effects (font (size 0.762 0.762)))) (pin "1") (pin "2"))

 (symbol (lib_id "osc_input-rescue:GND") (at 146.05 135.89 0) (unit 1) (in_bom yes) (on_board yes) (dnp no)
  (property "Reference" "#PWR08" (at 146.05 135.89 0) (effects (font (size 0.762 0.762)) hide))
  (property "Value" "GND" (at 146.05 137.668 0) (effects (font (size 0.762 0.762)) hide))
  (property "Footprint" "" (at 146.05 135.89 0) (effects (font (size 1.524 1.524))))
  (property "Datasheet" "" (at 146.05 135.89 0) (effects (font (size 1.524 1.524)))) (pin "1"))

 (symbol (lib_id "osc_input-rescue:PWR_FLAG") (at 143.51 93.98 90) (unit 1) (in_bom yes) (on_board yes) (dnp no)
  (property "Reference" "#FLG09" (at 141.097 93.98 0) (effects (font (size 0.762 0.762)) hide))
  (property "Value" "PWR_FLAG" (at 138.938 93.98 0) (effects (font (size 0.762 0.762))))
  (property "Footprint" "" (at 143.51 93.98 0) (effects (font (size 1.524 1.524))))
  (property "Datasheet" "" (at 143.51 93.98 0) (effects (font (size 1.524 1.524)))) (pin "1"))

 (symbol (lib_id "osc_input-rescue:RVAR") (at 156.21 100.33 0) (unit 1) (in_bom yes) (on_board yes) (dnp no)
  (property "Reference" "RV2" (at 158.242 101.6 90) (effects (font (size 1.27 1.27))))
  (property "Value" "47k" (at 154.178 98.806 90) (effects (font (size 1.27 1.27))))
  (property "Footprint" "boul51:Pot_5x8mm" (at 156.21 100.33 0) (effects (font (size 1.524 1.524)) hide))
  (property "Datasheet" "~" (at 156.21 100.33 0) (effects (font (size 1.524 1.524)))) (pin "1") (pin "2"))

 (symbol (lib_id "osc_input-rescue:GND") (at 114.3 135.89 0) (unit 1) (in_bom yes) (on_board yes) (dnp no)
  (property "Reference" "#PWR011" (at 114.3 135.89 0) (effects (font (size 0.762 0.762)) hide))
  (property "Value" "GND" (at 114.3 137.668 0) (effects (font (size 0.762 0.762)) hide))
  (property "Footprint" "" (at 114.3 135.89 0) (effects (font (size 1.524 1.524))))
  (property "Datasheet" "" (at 114.3 135.89 0) (effects (font (size 1.524 1.524)))) (pin "1"))

 (symbol (lib_id "osc_input-rescue:GND") (at 161.29 135.89 0) (unit 1) (in_bom yes) (on_board yes) (dnp no)
  (property "Reference" "#PWR012" (at 161.29 135.89 0) (effects (font (size 0.762 0.762)) hide))
  (property "Value" "GND" (at 161.29 137.668 0) (effects (font (size 0.762 0.762)) hide))
  (property "Footprint" "" (at 161.29 135.89 0) (effects (font (size 1.524 1.524))))
  (property "Datasheet" "" (at 161.29 135.89 0) (effects (font (size 1.524 1.524)))) (pin "1"))

 (symbol (lib_id "osc_input-rescue:GND") (at 80.01 105.41 90) (unit 1) (in_bom yes) (on_board yes) (dnp no)
  (property "Reference" "#PWR013" (at 80.01 105.41 0) (effects (font (size 0.762 0.762)) hide))
  (property "Value" "GND" (at 81.788 105.41 0) (effects (font (size 0.762 0.762)) hide))
  (property "Footprint" "" (at 80.01 105.41 0) (effects (font (size 1.524 1.524))))
  (property "Datasheet" "" (at 80.01 105.41 0) (effects (font (size 1.524 1.524)))) (pin "1"))

 (symbol (lib_id "osc_input-rescue:GND") (at 135.89 49.53 0) (unit 1) (in_bom yes) (on_board yes) (dnp no)
  (property "Reference" "#PWR014" (at 135.89 49.53 0) (effects (font (size 0.762 0.762)) hide))
  (property "Value" "GND" (at 135.89 51.308 0) (effects (font (size 0.762 0.762)) hide))
  (property "Footprint" "" (at 135.89 49.53 0) (effects (font (size 1.524 1.524))))
  (property "Datasheet" "" (at 135.89 49.53 0) (effects (font (size 1.524 1.524)))) (pin "1"))

 (symbol (lib_id "osc_input-rescue:D") (at 161.29 95.25 90) (unit 1) (in_bom yes) (on_board yes) (dnp no)
  (property "Reference" "DP2" (at 158.75 95.25 0) (effects (font (size 1.27 1.27))))
  (property "Value" "1N4007" (at 163.83 95.25 0) (effects (font (size 1.27 1.27))))
  (property "Footprint" "boul51:Diode-DO41" (at 161.29 95.25 0) (effects (font (size 1.524 1.524)) hide))
  (property "Datasheet" "" (at 161.29 95.25 0) (effects (font (size 1.524 1.524)))) (pin "1") (pin "2"))

 (symbol (lib_id "osc_input-rescue:D") (at 161.29 130.81 90) (unit 1) (in_bom yes) (on_board yes) (dnp no)
  (property "Reference" "DM2" (at 158.75 130.81 0) (effects (font (size 1.27 1.27))))
  (property "Value" "1N4007" (at 163.83 130.81 0) (effects (font (size 1.27 1.27))))
  (property "Footprint" "boul51:Diode-DO41" (at 161.29 130.81 0) (effects (font (size 1.524 1.524)) hide))
  (property "Datasheet" "" (at 161.29 130.81 0) (effects (font (size 1.524 1.524)))) (pin "1") (pin "2"))

 (symbol (lib_id "osc_input-rescue:D") (at 114.3 95.25 90) (unit 1) (in_bom yes) (on_board yes) (dnp no)
  (property "Reference" "DP1" (at 111.76 95.25 0) (effects (font (size 1.27 1.27))))
  (property "Value" "1N4007" (at 116.84 95.25 0) (effects (font (size 1.27 1.27))))
  (property "Footprint" "boul51:Diode-DO41" (at 114.3 95.25 0) (effects (font (size 1.524 1.524)) hide))
  (property "Datasheet" "" (at 114.3 95.25 0) (effects (font (size 1.524 1.524))))
  (property "Spice_Primitive" "D" (at 114.3 95.25 0) (effects (font (size 1.524 1.524)) hide))
  (property "Spice_Model" "1n4007" (at 114.3 95.25 0) (effects (font (size 1.524 1.524)) hide))
  (property "Spice_Netlist_Enabled" "Y" (at 114.3 95.25 0) (effects (font (size 1.524 1.524)) hide))
  (property "Spice_Lib_File" "spice_models/1N4007.mod" (at 114.3 95.25 0) (effects (font (size 1.524 1.524)) hide)) (pin "1") (pin "2"))

 (symbol (lib_id "osc_input-rescue:D") (at 114.3 130.81 90) (unit 1) (in_bom yes) (on_board yes) (dnp no)
  (property "Reference" "DM1" (at 111.76 130.81 0) (effects (font (size 1.27 1.27))))
  (property "Value" "1N4007" (at 116.84 130.81 0) (effects (font (size 1.27 1.27))))
  (property "Footprint" "boul51:Diode-DO41" (at 114.3 130.81 0) (effects (font (size 1.524 1.524)) hide))
  (property "Datasheet" "" (at 114.3 130.81 0) (effects (font (size 1.524 1.524))))
  (property "Spice_Primitive" "D" (at 114.3 130.81 0) (effects (font (size 1.524 1.524)) hide))
  (property "Spice_Model" "1n4007" (at 114.3 130.81 0) (effects (font (size 1.524 1.524)) hide))
  (property "Spice_Netlist_Enabled" "Y" (at 114.3 130.81 0) (effects (font (size 1.524 1.524)) hide))
  (property "Spice_Lib_File" "spice_models/1N4007.mod" (at 114.3 130.81 0) (effects (font (size 1.524 1.524)) hide)) (pin "1") (pin "2"))

 (symbol (lib_id "osc_input-rescue:CONN_01X04") (at 68.58 101.6 180) (unit 1) (in_bom yes) (on_board yes) (dnp no)
  (property "Reference" "P1" (at 68.58 107.95 0) (effects (font (size 1.27 1.27))))
  (property "Value" "CONN_01X04" (at 66.04 101.6 90) (effects (font (size 1.27 1.27))))
  (property "Footprint" "boul51:PinHeader_x4" (at 68.58 101.6 0) (effects (font (size 1.27 1.27)) hide))
  (property "Datasheet" "" (at 68.58 101.6 0) (effects (font (size 1.27 1.27))))
  (property "Spice_Primitive" "X" (at 68.58 101.6 0) (effects (font (size 1.524 1.524)) hide))
  (property "Spice_Model" "CONN_01x04" (at 68.58 101.6 0) (effects (font (size 1.524 1.524)) hide))
  (property "Spice_Netlist_Enabled" "Y" (at 68.58 101.6 0) (effects (font (size 1.524 1.524)) hide))
  (property "Spice_Lib_File" "spice_models/CONN_01x04.mod" (at 68.58 101.6 0) (effects (font (size 1.524 1.524)) hide)) (pin "1") (pin "2") (pin "3") (pin "4"))

 (symbol (lib_id "osc_input-rescue:CONN_01X03") (at 151.13 58.42 0) (unit 1) (in_bom yes) (on_board yes) (dnp no)
  (property "Reference" "P2" (at 151.13 53.34 0) (effects (font (size 1.27 1.27))))
  (property "Value" "CONN_01X03" (at 153.67 58.42 90) (effects (font (size 1.27 1.27))))
  (property "Footprint" "boul51:PinHeader_x3" (at 151.13 58.42 0) (effects (font (size 1.27 1.27)) hide))
  (property "Datasheet" "" (at 151.13 58.42 0) (effects (font (size 1.27 1.27))))
  (property "Spice_Primitive" "X" (at 151.13 58.42 0) (effects (font (size 1.524 1.524)) hide))
  (property "Spice_Model" "CONN_01x03" (at 151.13 58.42 0) (effects (font (size 1.524 1.524)) hide))
  (property "Spice_Netlist_Enabled" "Y" (at 151.13 58.42 0) (effects (font (size 1.524 1.524)) hide))
  (property "Spice_Lib_File" "spice_models/CONN_01x03.mod" (at 151.13 58.42 0) (effects (font (size 1.524 1.524)) hide)) (pin "1") (pin "2") (pin "3"))

 (sheet_instances (path "" (page "1"))))
